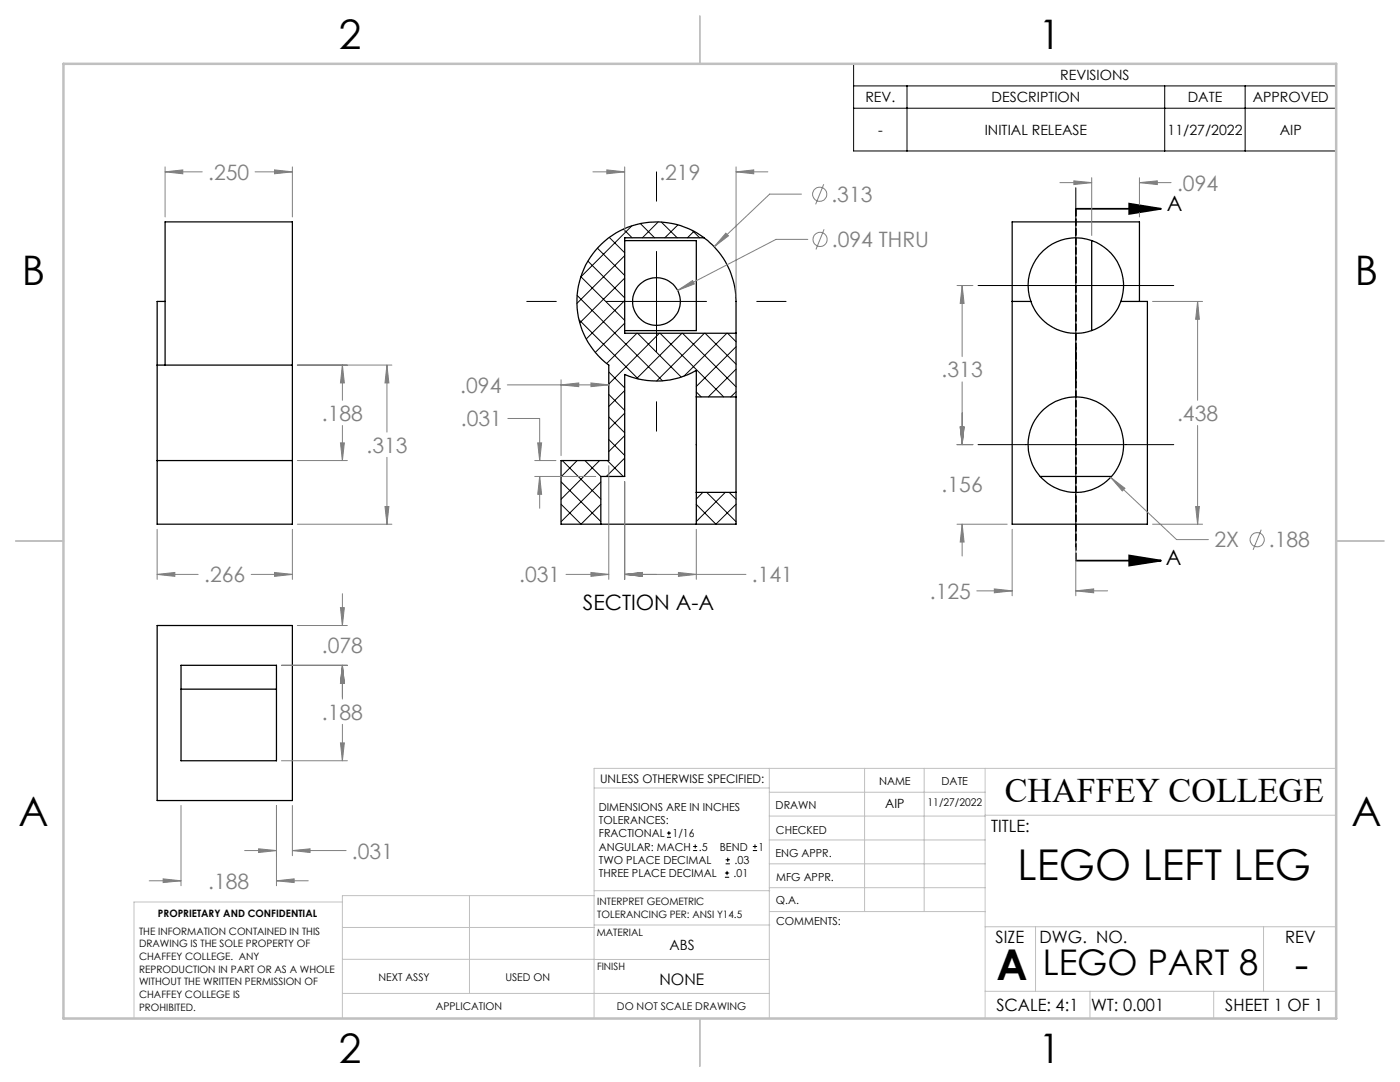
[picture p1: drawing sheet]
<svg xmlns="http://www.w3.org/2000/svg" width="279mm" height="216mm" viewBox="0 0 279 216" stroke-linecap="round" stroke-linejoin="round" font-family="sans-serif">
<g fill="none" stroke="#000" stroke-width=".25">
<path d="M124.7 48h14.3v18h-14.3M140.5 47.4a16.4 16.4 0 0 1 6.4 14.6v4.5M140.5 47.4a15.9 15.9 0 0 0-22.2 3.2 15.9 15.9 0 0 0 3.2 22.2v19.1h-9.5v12.7h34.9v-6.4M140.5 47.4h-15.8v19.1h22.2M217.9 48v18M31.4 72.8v31.8h26.9v-31.8M31.4 72.8h26.9M32.9 72.8v-28.5h25.4v28.5M32.9 60.1h-1.5v12.7M139 79.2v-5.3a15.8 15.8 0 0 1-14.3 .8v20.4h-4.8v9.5M139 79.2v19M139 79.2h7.9"/>
<path d="M146.9 79.2v19M146.9 66.5v12.7M202 60.1v-15.8h25.4v15.8M202 60.1v44.5h27v-44.5h-5.3M202 60.1h3.7M205.7 60.1a9.5 9.5 0 0 0 9 6.4 9.5 9.5 0 0 0 9-6.4M205.7 60.1a9.5 9.5 0 0 1 9-12.6 9.5 9.5 0 0 1 9 12.6M31.4 91.9h26.9M139 98.2v6.4M139 98.2h7.9M207.6 95.1h14.2M31.4 124.8h26.9v34.9h-26.9z"/>
<path d="M36.1 132.8h19.1v19h-19.1zM36.1 137.5h19.1"/>
<circle cx="131" cy="60.2" r="4.8"/>
<circle cx="214.7" cy="88.7" r="9.5"/>
</g>
<g fill="none" stroke="#000" stroke-width=".2">
<path d="M170.4 12.7h96.3v17.4h-96.3zM170.4 17.1h96.3M181 17.1v13M232.4 17.1v13M248.5 17.1v13M131 34.3v5.8M170.4 21.6h96.3M214.7 37.5v70.8M115.2 58.9l17 17.1M117.3 52.1l7.4 7.3M119.2 49.5l5.5 5.5M121.6 47.4l3.1 3"/>
<path d="M124.4 45.7l1.8 1.7M124.7 51l-9.6 9.5M124.7 55.5l-9 8.9M124.7 60l-7.7 7.6M126.1 45l-10.2 10.2 8.8 8.7M127.8 44.6l2.8 2.8M131 50.2v20M131.4 44.3l-3.2 3.1M132 44.3l3.1 3.1M135.3 44.9l-2.6 2.5M138.1 46l1.5 1.4M138.5 46.1l-1.3 1.3"/>
<path d="M195.2 57h39M105.1 60.1h5.9M115.6 63.8l11.8 11.8M121 60.1h20M121.5 78.7l3.2 3.2M121.5 74.2l3.2 3.2M124.7 64.5l-5.9 5.8M124.7 77.9l-3.2 3.2M127.1 66.5l-6 6M127.2 66.5l8.8 8.7M131.6 66.5l-10.1 10.1M131.7 66.5l12.7 12.7"/>
<path d="M136.1 66.5l-9 9M136.2 66.5l10.7 10.7M139 78.2l.9 1M140.6 66.5l-9.5 9.5M140.7 66.5l6.2 6.2M145.1 66.5l-8.6 8.5M145.2 66.5l1.7 1.7M146.9 69.2l-7.9 7.9M146.9 73.7l-5.5 5.5M146.9 78.2l-1.1 1M151 60.1h5.9M112 96.1l7.9 8"/>
<path d="M112.2 91.9l7.7 7.7M115.2 91.9l-3.2 3.2M116.7 91.9l3.2 3.2M119.7 91.9l-7.7 7.7M119.9 96.2l-7.9 7.9M121.2 91.9l3.2 3.2M121.5 87.7l3.2 3.2M121.5 83.2l3.2 3.2M124.7 82.4l-3.2 3.2M124.7 86.9l-3.2 3.2M124.7 91.4l-3.7 3.7M131 80.2v5.8"/>
<path d="M140.3 98.2l-1.3 1.4M141 98.2l5.9 5.9M144.7 98.2l-5.7 5.9M145.5 98.2l1.4 1.4M195.2 88.7h39M112 100.6l4 4 3.9-4M146.9 100.6l-4 4-3.9-4M133.1 167.1h.8M133.1 166.2h.8M133.5 165.8v.9M138.3 169.7h.8M138.3 168.9h.8"/>
<path d="M138.7 168.5v.8M144.7 175h.8M144.7 174.2h.8M144.8 172.4h.9M144.8 171.6h.9M145.1 173.8v.8M145.2 171.1v.9M150.2 169.7h.9M150.2 168.9h.9M150.7 168.5v.8"/>
</g>
<g fill="none" stroke="#808080" stroke-width=".2">
<path d="M32.9 34.3l3.6-.4v.8zM32.9 33.3v10M32.9 34.3h7.5M50.9 34.3h7.4M54.8 33.9l3.5 .4-3.5 .4zM58.3 33.3v10M118.3 34.3h6.4M121.1 33.9l3.6 .4-3.6 .4zM124.7 33.3v13.2M146.9 34.3l3.5-.4v.8zM146.9 34.3h6.3M146.9 33.3v25.9"/>
<path d="M159.9 38.7h-6.3l-11.1 10.5M164.4 36.8l-1.6 4M211.5 36.4h6.4M214.3 36.1l3.6 .3-3.6 .4zM217.9 35.5v11.5M227.4 36.4l3.6-.3v.7zM227.4 35.5v7.8M227.4 36.4h6.3M135.2 58l3-2 .4 .7zM144.9 46.5l.5 .6-2.9 2.1zM161.2 47.8h-6.3l-19.7 10.2M164.5 45.8l-1.7 4"/>
<path d="M191 57h3.2M192 57l.4 3.5h-.8zM192 57v14.2M59.3 72.8h18.9M68.3 72.8l.4 3.6h-.8zM68.3 72.8v7.1M77.2 72.8l.4 3.6h-.8zM77.2 72.8v13.4M101.2 76.8h20.3M112 76.8l3.5-.4v.8zM112 75.8v15.1M117.9 76.4l3.6 .4-3.6 .4z"/>
<path d="M192 76.2v12.5M230 60.1h10M239 60.1l.4 3.6h-.8zM239 60.1v19.8M59.3 91.9h10M67.9 88.4h.8l-.4 3.5zM68.3 84.9v7M77.2 91.3v13.3M101.4 83.5h6.3v8.4M106.7 91.9h4.2M106.7 95.1h12.2M107.3 88.4h.8l-.4 3.5z"/>
<path d="M107.7 95.1l.4 3.5h-.8zM107.7 95.1v6.3M121.5 92.9v22.7M124.7 96.1v19.5M191 88.7h3.2M191.6 85.2h.8l-.4 3.5zM221.7 95.2l2.8 2.2-.5 .6zM221.7 95.2l13.1 12.5h6.4M239 84.9v19.7M31.4 114.6l3.5-.4v.8zM31.4 105.6v10M31.4 114.6h8.1"/>
<path d="M50.1 114.6h8.2M54.8 114.2l3.5 .4-3.5 .4zM58.3 105.6v10M59.3 104.6h18.9M68.3 118.5v6.3M76.8 101.1h.8l-.4 3.5zM113 114.6h8.5M117.9 114.2l3.6 .4-3.6 .4zM124.7 114.6l3.5-.4v.8zM124.7 114.6h24.2M135.4 114.2l3.6 .4-3.6 .4zM139 105.6v10"/>
<path d="M191 104.6h10M192 104.6l.4 3.6h-.8zM192 104.6v6.3M194.9 117.9h7.1M198.4 117.5l3.6 .4-3.6 .4zM202 105.6v13.3M214.7 117.9l3.6-.4v.8zM214.7 109.3v9.6M214.7 117.9h6.4M230 104.6h10M238.6 101.1h.8l-.4 3.5zM251.7 105.7l-1.6 4"/>
<path d="M56.2 132.8h13.1M59.3 124.8h10M67.9 121.2h.8l-.4 3.6zM68.3 132.8l.4 3.5h-.8zM68.3 132.8v6.7M56.2 151.8h13.1M67.9 148.2h.8l-.4 3.6zM68.3 144.5v7.3M29.8 175.8h6.3M32.6 175.4l3.5 .4-3.5 .3zM36.1 160.7v16M48.8 169.7h6.4"/>
<path d="M51.6 169.4l3.6 .3-3.6 .4zM55.2 175.8l3.5-.4v.7zM55.2 160.7v16M55.2 175.8h6.3M58.3 169.7l3.6-.3v.7zM58.3 160.7v10M58.3 169.7h10.8"/>
<circle cx="163.6" cy="38.8" r="1.42"/>
<circle cx="163.7" cy="47.8" r="1.4"/>
<circle cx="250.9" cy="107.7" r="1.42"/>
</g>
<path d="M214.7 41.7h17M225.4 40.6l6.3 1.1-6.3 1zM214.7 111.9h17M225.4 110.8l6.3 1.1-6.3 1z" fill="none" stroke="#000" stroke-width=".35"/>
<path d="M214.7 41.6v70.2" fill="none" stroke="#000" stroke-width=".35" stroke-dasharray="1.3 .6" stroke-dashoffset="-.2"/>
<g fill="none" stroke="#c0c0c0" stroke-width=".2">
<path d="M118.6 157.2h34.9M153.5 153.3v49.9M153.5 158.1h43.1M172.5 153.3v28.6M184.4 153.3v28.6M196.6 153.3v49.9M266.7 153.3h-148.1v49.9M68.3 180h-41.6v23.2M93.7 178.7v19.5M118.6 178.7h-50.3v24.5M118.6 177.7h35M153.5 167.6h43.1"/>
<path d="M153.5 162.8h43.1M153.5 172.4h43.1M153.5 177.1h43.1M196.6 162.7h70.1M68.3 198.2h85.2M68.3 191.4l85.2 .1M68.3 185.1h50.3M118.6 184.6h35M153.6 181.9h43M196.6 197.8h70.1M196.6 184.9h70.1M206.7 184.9v12.9"/>
<path d="M217.5 197.8v5.4M242.2 197.8v5.4M252.2 184.9v12.9"/>
</g>
<path d="M139.7 3.2v9.5M3.1 107.9h9.6M266.7 107.9h9.5M139.7 203.2v9.6" fill="none" stroke="#c0c0c0" stroke-width=".25"/>
<path d="M12.7 12.7h254v190.5h-254z" fill="none" stroke="#c0c0c0" stroke-width=".5"/>
<path d="M225.4 40.6l6.3 1.1-6.3 1zM225.4 110.8l6.3 1.1-6.3 1z" fill="#000"/>
<path d="M54.8 114.2l3.5 .4-3.5 .4zM31.4 114.6l3.5-.4v.8zM54.8 33.9l3.5 .4-3.5 .4zM32.9 34.3l3.6-.4v.8zM68.3 72.8l.4 3.6h-.8zM67.9 88.4h.8l-.4 3.5zM76.8 101.1h.8l-.4 3.5zM77.2 72.8l.4 3.6h-.8zM239 60.1l.4 3.6h-.8zM238.6 101.1h.8l-.4 3.5zM214.3 36.1l3.6 .3-3.6 .4zM227.4 36.4l3.6-.3v.7zM191.6 85.2h.8l-.4 3.5zM192 57l.4 3.5h-.8zM191.6 85.2h.8l-.4 3.5zM192 104.6l.4 3.6h-.8zM221.7 95.2l2.3 2.8 .5-.6zM214.7 117.9l3.6-.4v.8zM198.4 117.5l3.6 .4-3.6 .4zM135.2 58l3.4-1.3-.4-.7zM144.9 46.5l-2.4 2.7 2.9-2.1zM121.1 33.9l3.6 .4-3.6 .4zM146.9 34.3l3.5-.4v.8zM124.7 114.6l3.5-.4v.8zM135.4 114.2l3.6 .4-3.6 .4zM124.7 114.6l3.5-.4v.8zM117.9 114.2l3.6 .4-3.6 .4zM107.3 88.4h.8l-.4 3.5zM107.7 95.1l.4 3.5h-.8zM112 76.8l3.5-.4v.8zM117.9 76.4l3.6 .4-3.6 .4zM51.6 169.4l3.6 .3-3.6 .4zM58.3 169.7l3.6-.3v.7zM67.9 148.2h.8l-.4 3.6zM68.3 132.8l.4 3.5h-.8zM55.2 175.8l3.5-.4v.7zM32.6 175.4l3.5 .4-3.5 .3zM68.3 132.8l.4 3.5h-.8zM67.9 121.2h.8l-.4 3.6z" fill="#808080"/>
<g font-size="8.5">
<text x="203.1" y="175.5">LEGO LEFT LEG</text>
<text x="198.9" y="195.5">A</text>
<text x="258.4" y="195.4">-</text>
</g>
<g font-size="8.1">
<text x="67.6" y="9.7">2</text>
<text x="207.3" y="9.7">1</text>
<text x="4.4" y="57">B</text>
<text x="270.4" y="57">B</text>
<text x="3.7" y="164.9">A</text>
<text x="269.7" y="164.9">A</text>
<text x="67.6" y="212.2">2</text>
<text x="207.3" y="212.2">1</text>
</g>
<text font-size="7.1" x="208.1" y="194.6">LEGO PART 8</text>
<text font-size="6.9" x="200.5" y="160.1">CHAFFEY COLLEGE</text>
<g font-size="4.2" fill="#808080">
<text x="41.5" y="35.9">.250</text>
<text x="131.6" y="35.9">.219</text>
<text x="165.9" y="40.3">.313</text>
<text x="234.9" y="38">.094</text>
<text x="166" y="49.3">.094 THRU</text>
<text x="187.9" y="75.3">.313</text>
<text x="64.2" y="84">.188</text>
<text x="91.9" y="78.4">.094</text>
<text x="234.9" y="84">.438</text>
<text x="92" y="85.1">.031</text>
<text x="73.1" y="90.3">.313</text>
<text x="187.9" y="98.3">.156</text>
<text x="242.4" y="109.2">2X</text>
<text x="253.2" y="109.2">.188</text>
<text x="40.8" y="116.2">.266</text>
<text x="103.6" y="116.2">.031</text>
<text x="150" y="116.2">.141</text>
<text x="185.6" y="119.5">.125</text>
<text x="64.2" y="130.4">.078</text>
<text x="64.2" y="143.6">.188</text>
<text x="70.2" y="171.3">.031</text>
<text x="41.5" y="177.3">.188</text>
</g>
<g font-size="4.2">
<text x="232.9" y="42.1">A</text>
<text x="232.7" y="112.7">A</text>
<text x="116.3" y="121.8">SECTION A-A</text>
</g>
<g font-size="3.4">
<text x="197.8" y="166">TITLE:</text>
<text x="198.7" y="188.1">SIZE</text>
<text x="207.5" y="188.1">DWG. NO.</text>
<text x="256.5" y="188.2">REV</text>
<text x="198.8" y="201.7">SCALE: 4:1</text>
<text x="217.7" y="201.8">WT: 0.001</text>
<text x="244.5" y="201.7">SHEET 1 OF 1</text>
</g>
<text font-size="3.2" x="131.6" y="196.6">NONE</text>
<g font-size="2.8">
<text x="211.6" y="16">REVISIONS</text>
<text x="172.7" y="20.4">REV.</text>
<text x="197.9" y="20.4">DESCRIPTION</text>
<text x="237" y="20.4">DATE</text>
<text x="250" y="20.4">APPROVED</text>
<text x="175.2" y="26.9">-</text>
<text x="196.5" y="26.9">INITIAL RELEASE</text>
<text x="233" y="26.9">11/27/2022</text>
<text x="255.4" y="26.9">AIP</text>
<text x="133.6" y="189.5">ABS</text>
</g>
<text font-size="2.5" x="176.7" y="161.3">AIP</text>
<text font-size="2.4" x="119.8" y="156.2">UNLESS OTHERWISE SPECIFIED:</text>
<g font-size="2.2">
<text x="119.5" y="161.8">DIMENSIONS ARE IN INCHES</text>
<text x="154.8" y="161.4">DRAWN</text>
<text x="175.4" y="156.6">NAME</text>
<text x="187.9" y="156.7">DATE</text>
<text x="119.5" y="164.4">TOLERANCES:</text>
<text x="119.5" y="167.1">FRACTIONAL</text>
<text x="134.2" y="167.1">1/16</text>
<text x="154.9" y="166.3">CHECKED</text>
<text x="119.5" y="172.4">TWO PLACE DECIMAL</text>
<text x="119.5" y="169.7">ANGULAR: MACH</text>
<text x="139.5" y="169.7">.5</text>
<text x="143.6" y="169.7">BEND</text>
<text x="146.6" y="172.4">.03</text>
<text x="151.4" y="169.7">1</text>
<text x="154.8" y="171">ENG APPR.</text>
<text x="119.5" y="175">THREE PLACE DECIMAL</text>
<text x="146.4" y="175">.01</text>
<text x="154.9" y="175.7">MFG APPR.</text>
<text x="154.9" y="180.4">Q.A.</text>
<text x="154.9" y="184.6">COMMENTS:</text>
</g>
<g font-size="2.1">
<text x="185.1" y="160.7">11/27/2022</text>
<text x="75.5" y="195.7">NEXT ASSY</text>
<text x="100.9" y="195.7">USED ON</text>
<text x="86.9" y="201.5">APPLICATION</text>
<text x="123.1" y="201.6">DO NOT SCALE DRAWING</text>
</g>
<g font-size="2">
<text x="31.5" y="182.9">PROPRIETARY AND CONFIDENTIAL</text>
<text x="119.2" y="180.6">INTERPRET GEOMETRIC</text>
<text x="119.2" y="183.1">TOLERANCING PER: ANSI Y14.5</text>
<text x="27.8" y="186.5">THE INFORMATION CONTAINED IN THIS</text>
<text x="27.8" y="189">DRAWING IS THE SOLE PROPERTY OF</text>
<text x="27.8" y="191.6">CHAFFEY COLLEGE. ANY</text>
<text x="119.1" y="186.7">MATERIAL</text>
<text x="27.8" y="194.1">REPRODUCTION IN PART OR AS A WHOLE</text>
<text x="27.8" y="196.6">WITHOUT THE WRITTEN PERMISSION OF</text>
<text x="119.1" y="193.5">FINISH</text>
<text x="27.8" y="199.1">CHAFFEY COLLEGE IS</text>
<text x="27.8" y="201.7">PROHIBITED.</text>
</g>
</svg>
